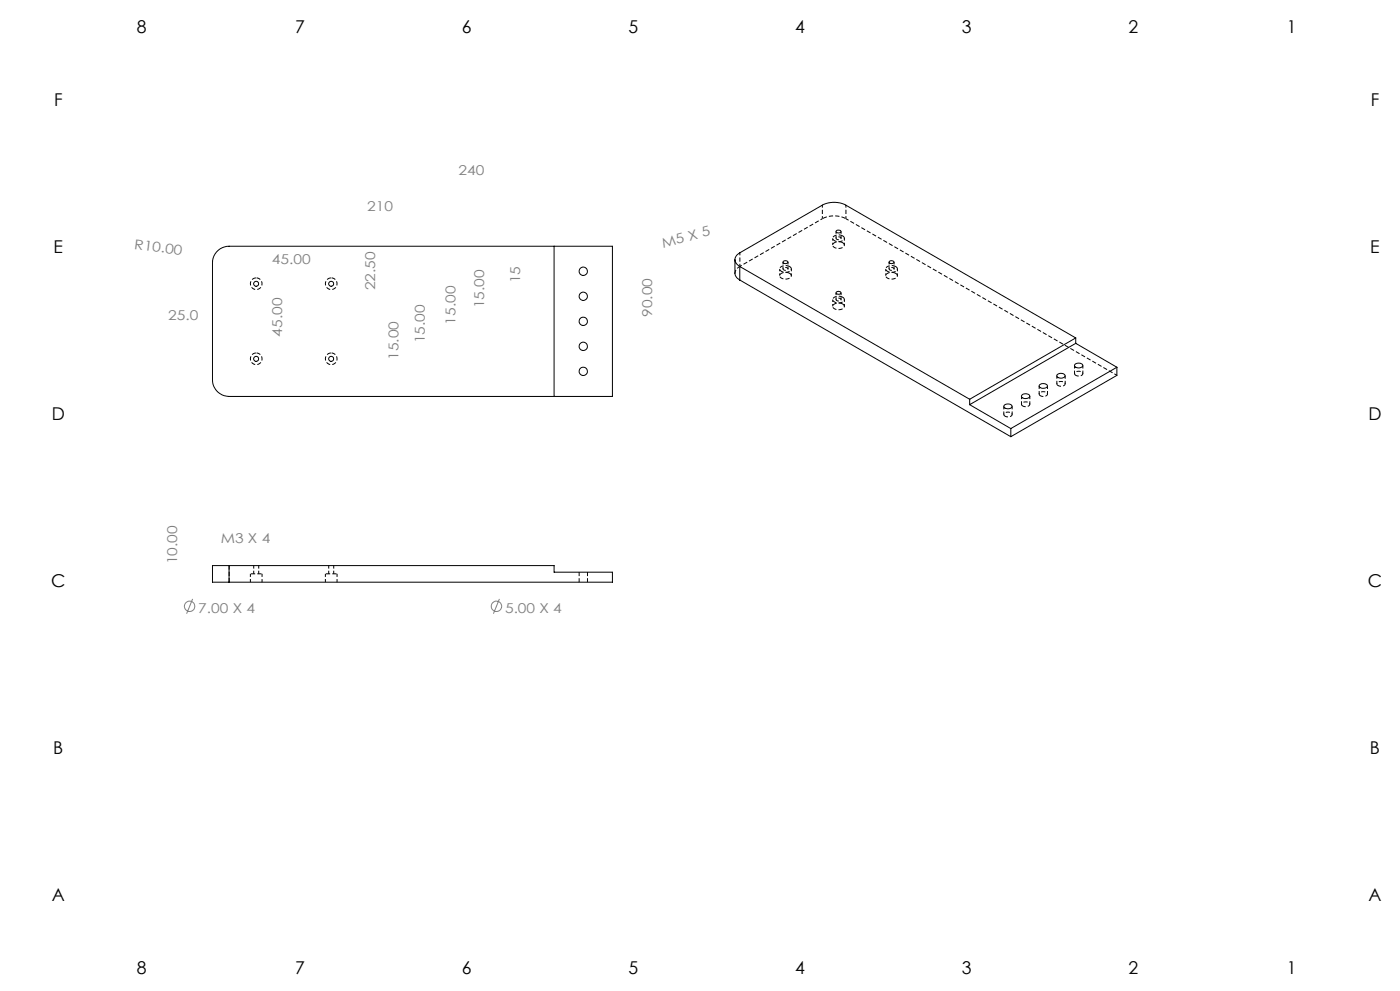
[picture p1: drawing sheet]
<svg xmlns="http://www.w3.org/2000/svg" width="420mm" height="297mm" viewBox="0 0 420 297" stroke-linecap="round" stroke-linejoin="round" font-family="sans-serif">
<path d="M246.7 65.5a7.8 7.8 0 0 1 7.1 0M78.6 172h-3.5M101.1 172h-3.5" fill="none" stroke="#000" stroke-width=".3" stroke-dasharray="1.3 .6" stroke-dashoffset="-.2" stroke-linecap="butt"/>
<path d="M236.9 79.9a.82 .82 0 0 1 .5 .9 .82 .82 0 0 1-.8 .7 1.85 1.85 0 0 1-2.7-1 2.21 2.21 0 0 1 3-.6M252.8 70.7a.82 .82 0 0 1 .5 .9 .82 .82 0 0 1-.8 .7 1.85 1.85 0 0 1-2.7-1 2.21 2.21 0 0 1 3-.6M252.8 72.7a.82 .82 0 0 1 .5 .9 .82 .82 0 0 1-.8 .7 1.85 1.85 0 0 1-2.7-1 2.21 2.21 0 0 1 3-.6M268.7 79.9a.82 .82 0 0 1 .5 .9 .82 .82 0 0 1-.8 .7 1.85 1.85 0 0 1-2.7-1 2.21 2.21 0 0 1 3-.6M236.9 81.9a.82 .82 0 0 1 .5 .9 .82 .82 0 0 1-.8 .7 1.85 1.85 0 0 1-2.7-1 2.21 2.21 0 0 1 3-.6M252.8 89.1a.82 .82 0 0 1 .5 .9 .82 .82 0 0 1-.8 .6 1.85 1.85 0 0 1-2.7-.9 2.21 2.21 0 0 1 3-.6M252.8 91.1a.82 .82 0 0 1 .5 .9 .82 .82 0 0 1-.8 .7 1.85 1.85 0 0 1-2.7-1 2.21 2.21 0 0 1 3-.6M268.7 81.9a.82 .82 0 0 1 .5 .9 .82 .82 0 0 1-.8 .7 1.85 1.85 0 0 1-2.7-1 2.21 2.21 0 0 1 3-.6M68.7 174.5v-5" fill="none" stroke="#000" stroke-width=".3" stroke-dasharray="1.3 .6" stroke-linecap="butt"/>
<path d="M173.7 171.5v3M176.2 174.5v-3" fill="none" stroke="#000" stroke-width=".3" stroke-dasharray="1.3 .6" stroke-dashoffset=".1" stroke-linecap="butt"/>
<g fill="none" stroke="#000" stroke-width=".3" stroke-dasharray="1.3 .6" stroke-dashoffset=".3" stroke-linecap="butt">
<path d="M220.5 81.9l.3-1 1.2-1.1M312.1 118.6a1.45 1.45 0 0 0 2.1-.6 1.49 1.49 0 0 0-2.4 .1l.3 .5M317.4 115.6a1.45 1.45 0 0 0 2.1-.6 1.49 1.49 0 0 0-2.4 0l.3 .6M322.7 112.5a1.45 1.45 0 0 0 2.1-.6 1.49 1.49 0 0 0-2.4 .1l.3 .5M301.5 124.7a1.45 1.45 0 0 0 2.1-.5 1.49 1.49 0 0 0-2.5 0l.4 .5M306.8 121.7a1.45 1.45 0 0 0 2.1-.6 1.49 1.49 0 0 0-2.5 0l.4 .6M75.1 172v2.5M76.1 169.5v2.5M77.6 172v-2.5M78.6 174.5v-2.5M97.6 172v2.5M98.6 169.5v2.5"/>
<path d="M100.1 172v-2.5M101.1 174.5v-2.5"/>
</g>
<g fill="none" stroke="#000" stroke-width=".3">
<path d="M65.4 75l1.2-.7 2.1-.5h115v45h-115a5 5 0 0 1-5-5v-35l.5-2.1zM166.2 73.8v45M220.5 77.8v4.3l.6 1.2 .8 .6M221.9 79.9a2.17 2.17 0 0 1-1.4-2.1 2.17 2.17 0 0 1 1.4-2l24.8-14.3a7.7 7.7 0 0 1 7.1 0l68.9 39.8M221.9 79.9v4M221.9 79.9l69 39.8M235 78.3a.79 .79 0 0 1 1.4 .4 .83 .83 0 0 1-1.5-.2zM250.9 69.1a.82 .82 0 0 1 1.4 .4 .84 .84 0 0 1-1.5-.2zM266.8 78.3a.81 .81 0 0 1 1.4 .4 .83 .83 0 0 1-1.5-.2zM221.9 83.9l81.3 47M250.9 87.5a.82 .82 0 0 1 1.4 .4 .84 .84 0 0 1-1.5-.2zM290.9 119.7v1.6"/>
<path d="M306.6 118.4a1.42 1.42 0 0 1 2.3 .4 1.51 1.51 0 0 1-2.5-.1zM311.9 115.3a1.42 1.42 0 0 1 2.3 .5 1.48 1.48 0 0 1-2.5-.2zM317.1 112.4a1.45 1.45 0 0 1 2.4 .3 1.46 1.46 0 0 1-2.5-.1zM322.5 109.1a1.41 1.41 0 0 1 2.3 .6 1.51 1.51 0 0 1-2.5-.2zM322.7 102.9l-31.8 18.4M322.7 102.9l12.4 7.2M322.7 101.3l-31.8 18.4M322.7 101.3v1.6M335.1 110.1v2.4l-31.9 18.4M335.1 110.1l-31.9 18.3M290.9 121.3l12.3 7.1M301.3 121.4a1.38 1.38 0 0 1 2.3 .5 1.48 1.48 0 0 1-2.5-.1z"/>
<path d="M303.2 128.4v2.5M68.7 169.5h-5v5h5M68.7 169.5v5M68.7 169.5h97.5v2h17.5v3h-115"/>
<circle cx="76.9" cy="85" r=".75"/>
<circle cx="99.4" cy="85" r=".75"/>
<circle cx="175" cy="96.3" r="1.25"/>
<circle cx="175" cy="81.3" r="1.25"/>
<circle cx="175" cy="88.8" r="1.25"/>
<circle cx="76.9" cy="107.5" r=".75"/>
<circle cx="99.4" cy="107.5" r=".75"/>
<circle cx="175" cy="111.3" r="1.25"/>
<circle cx="175" cy="103.8" r="1.25"/>
</g>
<path d="M76.9 83.3a1.75 1.75 0 0 1 1.5 2.5 1.75 1.75 0 0 1-2.9 .3 1.75 1.75 0 0 1 1-2.8h.4M99.4 83.3a1.75 1.75 0 0 1 1.5 2.5 1.75 1.75 0 0 1-2.9 .3 1.75 1.75 0 0 1 1-2.8h.4M76.9 105.8a1.75 1.75 0 0 1 1.5 2.5 1.75 1.75 0 0 1-2.9 .3 1.75 1.75 0 0 1 1-2.8h.4M99.4 105.8a1.75 1.75 0 0 1 1.5 2.5 1.75 1.75 0 0 1-2.9 .3 1.75 1.75 0 0 1 1-2.8h.4" fill="none" stroke="#000" stroke-width=".3" stroke-dasharray="1.3 .6" stroke-dashoffset="-.1" stroke-linecap="butt"/>
<path d="M306.4 118.7v2.5M311.7 115.7v2.4M314.2 118.1v-2.4M317.1 112.6v2.4M319.6 115v-2.4M322.4 109.5v2.5M324.9 112v-2.5M335.1 112.5l-81.3-47M301.1 121.8v2.4M303.6 124.2v-2.4M308.9 121.2v-2.5" fill="none" stroke="#000" stroke-width=".3" stroke-dasharray="1.3 .6" stroke-dashoffset=".4" stroke-linecap="butt"/>
<path d="M252.1 71.1l.1 .1a.71 .71 0 0 1-.6 .7 .71 .71 0 0 1-.8-.6l.6-.3 .7 .1M236.2 80.3l.1 .1a.71 .71 0 0 1-.6 .6 .71 .71 0 0 1-.8-.5l.6-.3 .7 .1M252.1 89.5l.1 .1a.71 .71 0 0 1-.6 .6 .71 .71 0 0 1-.8-.5l.6-.3 .7 .1M268 80.3l.2 .1a.71 .71 0 0 1-.7 .6 .71 .71 0 0 1-.7-.5l.5-.3 .7 .1" fill="none" stroke="#000" stroke-width=".3" stroke-dasharray="1.3 .6" stroke-dashoffset=".7" stroke-linecap="butt"/>
<path d="M222 79.8v-4M246.7 61.5v4M253.8 65.5v-4" fill="none" stroke="#000" stroke-width=".3" stroke-dasharray="1.3 .6" stroke-dashoffset=".5" stroke-linecap="butt"/>
<g fill="none" stroke="#000" stroke-width=".3" stroke-dasharray="1.3 .6" stroke-dashoffset=".6" stroke-linecap="butt">
<path d="M234.9 78.6v2M246.7 65.5l-24.7 14.3M249.8 71.4v2.1M250.8 69.4v2M252.3 71.4v-2M253.3 73.5v-2.1M266.7 78.6v2M233.9 80.6v2M236.4 80.6v-2M237.4 82.6v-2M249.8 89.8v2M250.8 87.7v2.1"/>
<path d="M252.3 89.8v-2.1M253.3 91.8v-2M265.7 80.6v2M268.2 80.6v-2M269.2 82.6v-2"/>
</g>
<g fill="none" stroke="#808080" stroke-width=".3">
<path d="M57.8 179.5l-1.8 4.4M149.8 179.5l-1.8 4.4"/>
<circle cx="56.9" cy="181.7" r="1.55"/>
<circle cx="148.9" cy="181.7" r="1.55"/>
</g>
<g font-size="5.3">
<text x="41" y="9.9">8</text>
<text x="88.5" y="9.9">7</text>
<text x="138.5" y="9.9">6</text>
<text x="188.5" y="9.9">5</text>
<text x="238.5" y="9.9">4</text>
<text x="288.5" y="9.9">3</text>
<text x="338.5" y="9.9">2</text>
<text x="386" y="9.9">1</text>
<text x="16.2" y="31.6">F</text>
<text x="411.2" y="31.6">F</text>
<text x="16.1" y="75.9">E</text>
<text x="411.1" y="75.9">E</text>
<text x="15.5" y="125.9">D</text>
<text x="410.5" y="125.9">D</text>
<text x="15.4" y="175.9">C</text>
<text x="410.4" y="175.9">C</text>
<text x="16" y="225.9">B</text>
<text x="411" y="225.9">B</text>
<text x="15.5" y="270.1">A</text>
<text x="410.5" y="270.1">A</text>
<text x="41" y="291.9">8</text>
<text x="88.5" y="291.9">7</text>
<text x="138.5" y="291.9">6</text>
<text x="188.5" y="291.9">5</text>
<text x="238.5" y="291.9">4</text>
<text x="288.5" y="291.9">3</text>
<text x="338.5" y="291.9">2</text>
<text x="386" y="291.9">1</text>
</g>
<g font-size="4.1" fill="#808080">
<text x="137.6" y="52.6">240</text>
<text x="110.1" y="63.2">210</text>
<text x="40.2" y="74.6" transform="rotate(7 40.2 74.6)">R10.00</text>
<text x="198.9" y="74.3" transform="rotate(-15 198.9 74.3)">M5 X 5</text>
<text x="81.6" y="79.2">45.00</text>
<text x="112.6" y="87" transform="rotate(-90 112.6 87)">22.50</text>
<text x="156.1" y="84.9" transform="rotate(-90 156.1 84.9)">15</text>
<text x="50.5" y="95.9">25.0</text>
<text x="145.3" y="92.4" transform="rotate(-90 145.3 92.4)">15.00</text>
<text x="195.7" y="94.9" transform="rotate(-90 195.7 94.9)">90.00</text>
<text x="84.6" y="100.9" transform="rotate(-90 84.6 100.9)">45.00</text>
<text x="136.7" y="97.3" transform="rotate(-90 136.7 97.3)">15.00</text>
<text x="119.5" y="107.9" transform="rotate(-90 119.5 107.9)">15.00</text>
<text x="127.4" y="102.9" transform="rotate(-90 127.4 102.9)">15.00</text>
<text x="66.2" y="162.7">M3 X 4</text>
<text x="53.2" y="169.1" transform="rotate(-90 53.2 169.1)">10.00</text>
<text x="59.5" y="183.8">7.00 X 4</text>
<text x="151.5" y="183.8">5.00 X 4</text>
</g>
</svg>
